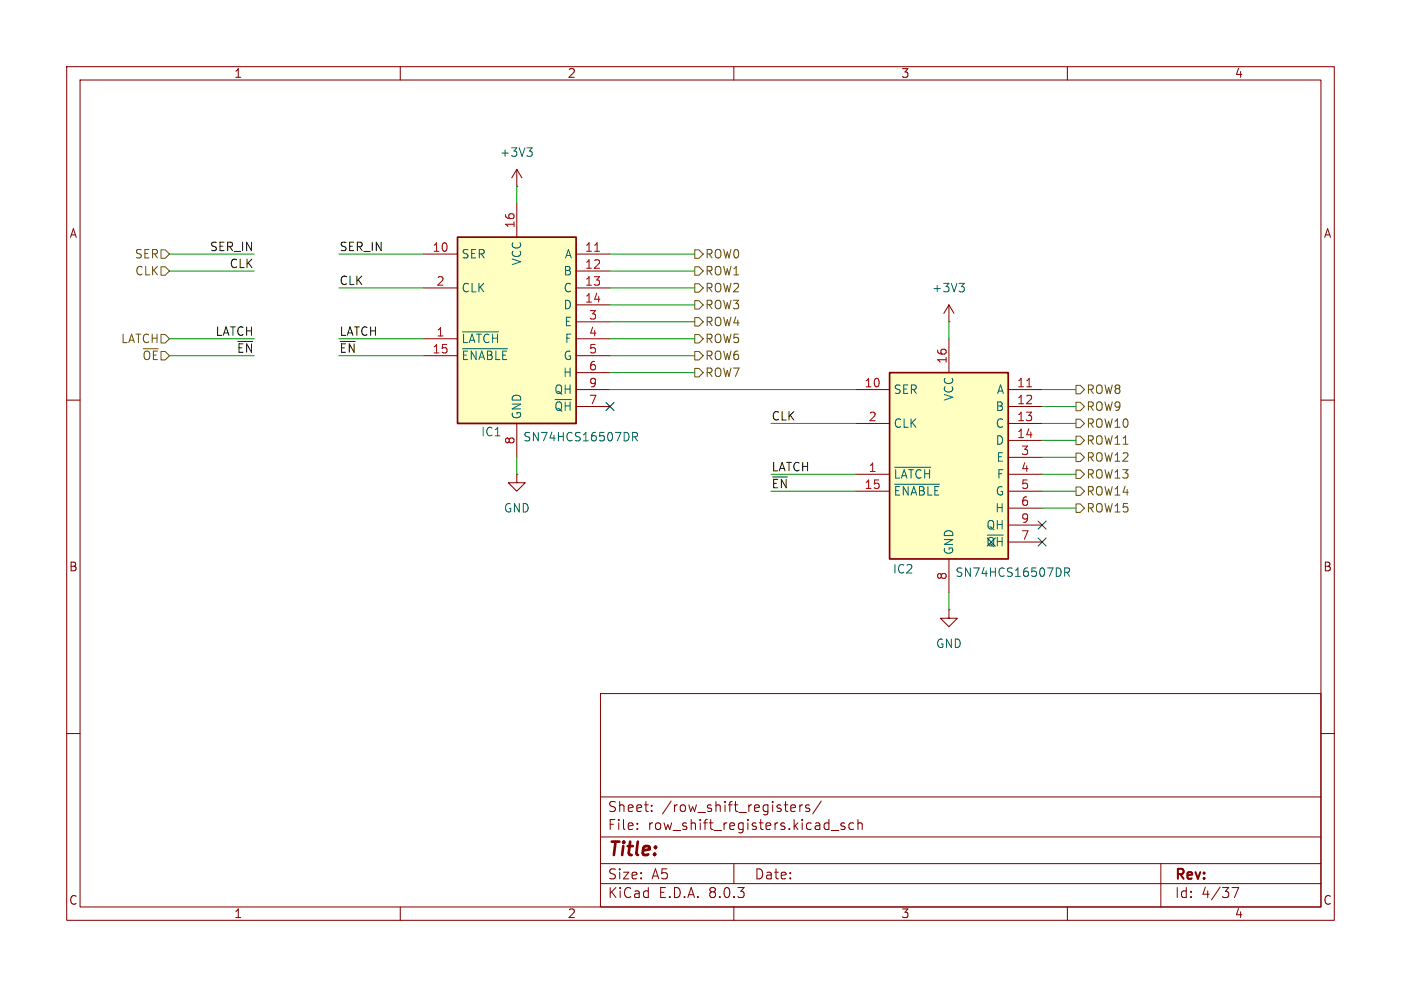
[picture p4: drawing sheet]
<svg xmlns="http://www.w3.org/2000/svg" width="210mm" height="148mm" viewBox="0 0 210 148" stroke-linecap="round" stroke-linejoin="round" font-family="sans-serif">
<g fill="none" stroke="#840000" stroke-width=".15">
<path d="M10 10h190v128h-190zM12 12h186v124h-186zM60 10v2M110 10v2M160 10v2M10 60h2M198 60h2M10 110h2M90 104h108v32h-108zM90 119.5h108M198 110h2M60 136v2"/>
<path d="M90 132.5h108M90 129.5h108M90 125.5h108M95.5 124.2v.2M95.5 123.5v.1M97.7 121.5v.2M97.7 120.8v.1M110 136v2M110 129.5v3M118.6 121.6h.6M118.6 120.8l.4-.1 .2 .1 .1 .2-.8 .2M119.9 120.7v1"/>
<path d="M120.3 120.7l-.3 .1-.1 .2M121.3 120.8l-.3-.1-.2 .2v.2l.5 .2v.3h-.5M123.1 120.1l-1.3 1.9M124.6 124.5h1.2M126.6 123.5l-.3-.1-.3 .2 .1 .2 .5 .2v.3h-.6M128 123.5l-.5-.1-.2 .3v.4l.1 .2h.6M128.6 123.5a.37 .37 0 0 1 .7 .1v.8M128.6 122.9v1.5M160 136v2M174 129.5v6.5M184.7 133.1h1l-.7 1.5"/>
</g>
<path d="M68.6 35.6h17.8v27.9h-17.8z" fill="#ffffc2"/>
<path d="M68.6 35.6h17.8v27.9h-17.8z" fill="none" stroke="#840000" stroke-width=".25"/>
<g fill="none" stroke="#840000" stroke-width=".15">
<path d="M63.5 38.1h5.1M77.5 27.9h.1M77.5 25.4v2.5M77.5 30.5v5.1M77.5 25.4l-.8 1.3M77.5 25.4l.7 1.3M86.4 38.1h5M63.5 50.8h5.1M63.5 43.2h5.1M63.5 53.3h5.1M86.4 50.8h5M86.4 40.6h5"/>
<path d="M86.4 43.2h5M86.4 45.7h5M86.4 53.3h5M86.4 48.3h5M86.4 55.9h5M86.4 58.4h5M142.2 48.3h.1M142.2 45.7l-.7 1.3M142.2 45.7v2.6M142.2 45.7l.8 1.3M77.5 71.1v1.3h1.2l-1.2 1.3-1.3-1.3h1.3M77.5 71.1h.1"/>
<path d="M77.5 63.5v5.1M86.4 61h5"/>
</g>
<path d="M79 22.2h.8l-.5 .5M79.5 22.7l.3 .2v.3l-.3 .2M69.3 49.8h5.4M69.3 52.3h6.8M143.8 42.5h.7l-.4 .5M144.3 43l.2 .2v.3l-.2 .3M94.8 65.5l.6-.1 .2-.1-.1-.3-.2-.2h-.5v1.3M95.1 65.5l.5 .6" fill="none" stroke="#006464" stroke-width=".15"/>
<path d="M89.1 37.7h.8" fill="none" stroke="#a90000" stroke-width=".15"/>
<path d="M133.3 55.9h17.8v27.9h-17.8z" fill="#ffffc2"/>
<path d="M133.3 55.9h17.8v27.9h-17.8z" fill="none" stroke="#840000" stroke-width=".25"/>
<g fill="none" stroke="#840000" stroke-width=".15">
<path d="M128.3 58.4h5M142.2 50.8v5.1M151.1 58.4h5.1M128.3 71.1h5M128.3 63.5h5M128.3 73.7h5M151.1 71.1h5.1M151.1 61h5.1M151.1 63.5h5.1M151.1 66h5.1M151.1 73.7h5.1M151.1 68.6h5.1"/>
<path d="M151.1 76.2h5.1M151.1 78.7h5.1M142.2 91.4v1.3h1.3l-1.3 1.3-1.2-1.3h1.2M142.2 91.4h.1M142.2 83.8v5.1M151.1 81.3h5.1"/>
</g>
<path d="M134.1 70.1h5.4M134.1 72.6h6.7M159.6 85.8h.6l.1-.2v-.3l-.2-.1h-.5v1.2M159.9 85.8l.4 .6" fill="none" stroke="#006464" stroke-width=".15"/>
<path d="M153.9 58h.7" fill="none" stroke="#a90000" stroke-width=".15"/>
<g fill="none" stroke="#725600" stroke-width=".15">
<path d="M24.1 37.5h.7l.6 .6-.6 .6h-.7zM104.1 37.5h.7l.6 .6-.6 .6h-.7zM24.1 40h.7l.6 .6-.6 .7h-.7zM24.1 50.2h.7l.6 .6-.6 .6h-.7zM104.1 42.5h.7l.6 .7-.6 .6h-.7zM104.1 40h.7l.6 .6-.6 .7h-.7zM104.1 47.6h.7l.6 .7-.6 .6h-.7zM104.1 50.2h.7l.6 .6-.6 .6h-.7zM104.1 55.2h.7l.6 .7-.6 .6h-.7zM104.1 52.7h.7l.6 .6-.6 .7h-.7zM104.1 45.1h.7l.6 .6-.6 .7h-.7zM161.3 57.8h.6l.7 .6-.7 .7h-.6z"/>
<path d="M161.3 67.9h.6l.7 .7-.7 .6h-.6zM161.3 65.4h.6l.7 .6-.7 .7h-.6zM161.3 62.9h.6l.7 .6-.7 .6h-.6zM161.3 60.3h.6l.7 .7-.7 .6h-.6zM161.3 70.5h.6l.7 .6-.7 .7h-.6zM161.3 73h.6l.7 .7-.7 .6h-.6zM161.3 75.6h.6l.7 .6-.7 .6h-.6z"/>
</g>
<g fill="none" stroke="#009600" stroke-width=".15">
<path d="M25.4 38.1h12.7M50.8 38.1h12.7M77.5 27.9v2.6M91.4 38.1h12.7M25.4 50.8h12.7M25.4 53.3h12.7M25.4 40.6h12.7M50.8 43.2h12.7M50.8 50.8h12.7M50.8 53.3h12.7M91.4 43.2h12.7M91.4 50.8h12.7"/>
<path d="M91.4 53.3h12.7M91.4 58.4h36.9M91.4 40.6h12.7M91.4 55.9h12.7M91.4 45.7h12.7M91.4 48.3h12.7M142.2 48.3v2.5M156.2 58.4h5.1M77.5 68.6v2.5M115.6 63.5h12.7M115.6 73.7h12.7M115.6 71.1h12.7"/>
<path d="M156.2 63.5h5.1M156.2 73.7h5.1M156.2 71.1h5.1M156.2 76.2h5.1M156.2 68.6h5.1M156.2 66h5.1M156.2 61h5.1M142.2 88.9v2.5"/>
</g>
<path d="M90.8 60.4l1.2 1.2M92 60.4l-1.2 1.2M155.6 78.1l1.2 1.2M156.8 78.1l-1.2 1.2M155.6 80.7l1.2 1.2M156.8 80.7l-1.2 1.2" fill="none" stroke="#000084" stroke-width=".15"/>
<text font-size="2.8" fill="#840000" x="91" y="128.9">Title:</text>
<g font-size="2.1" fill="#840000">
<text x="91" y="124.7">File:</text>
<text x="91" y="122">Sheet:</text>
<text x="97.1" y="124.7">row_shift_registers.kicad_sch</text>
<text x="99.2" y="122">/row_shift_registers/</text>
<text x="91" y="134.9">KiCad</text>
<text x="91" y="132.1">Size:</text>
<text x="97.7" y="132.1">A5</text>
<text x="98.7" y="134.9">E.D.A.</text>
<text x="106.3" y="134.9">8.0.3</text>
<text x="113" y="132.1">Date:</text>
<text x="176" y="132.3">Rev:</text>
<text x="176" y="134.9">Id:</text>
<text x="180.1" y="134.9">4/37</text>
</g>
<g font-size="1.8" fill="#840000">
<text x="35" y="11.9">1</text>
<text x="85" y="11.9">2</text>
<text x="135" y="11.9">3</text>
<text x="185" y="11.9">4</text>
<text x="10.3" y="35.9">A</text>
<text x="198.4" y="35.9">A</text>
<text x="10.3" y="85.9">B</text>
<text x="198.3" y="85.9">B</text>
<text x="10.3" y="135.9">C</text>
<text x="35" y="137.9">1</text>
<text x="85" y="137.9">2</text>
<text x="135" y="137.9">3</text>
<text x="185" y="137.9">4</text>
<text x="198.3" y="135.9">C</text>
</g>
<g font-size="1.8" fill="#006464">
<text x="74.8" y="23.7">+3V3</text>
<text x="69.1" y="39">SER</text>
<text x="78.3" y="39.9" transform="rotate(-90 78.3 39.9)">VCC</text>
<text x="84.4" y="41.5">B</text>
<text x="84.6" y="39">A</text>
<text x="69.1" y="44">CLK</text>
<text x="84.4" y="44">C</text>
<text x="84.4" y="46.6">D</text>
<text x="139.6" y="44">+3V3</text>
<text x="69.1" y="51.7">~{LATCH}</text>
<text x="84.5" y="49.1">E</text>
<text x="84.6" y="51.7">F</text>
<text x="69.1" y="54.2">~{ENABLE}</text>
<text x="83" y="59.3">QH</text>
<text x="84.3" y="56.7">H</text>
<text x="84.4" y="54.2">G</text>
<text x="133.9" y="59.3">SER</text>
<text x="149.3" y="59.3">A</text>
<text x="72" y="65.6">IC1</text>
<text x="78.3" y="63" transform="rotate(-90 78.3 63)">GND</text>
<text x="83" y="61.8">~{QH}</text>
<text x="133.9" y="64.4">CLK</text>
<text x="143.1" y="60.2" transform="rotate(-90 143.1 60.2)">VCC</text>
<text x="149.1" y="61.8">B</text>
<text x="149.1" y="64.4">C</text>
<text x="78.3" y="66.4">SN74HCS16507DR</text>
<text x="133.9" y="72">~{LATCH}</text>
<text x="149.1" y="66.9">D</text>
<text x="149.3" y="69.4">E</text>
<text x="149.3" y="72">F</text>
<text x="75.4" y="77.1">GND</text>
<text x="133.9" y="74.5">~{ENABLE}</text>
<text x="149.1" y="77.1">H</text>
<text x="149.1" y="74.5">G</text>
<text x="143.1" y="83.3" transform="rotate(-90 143.1 83.3)">GND</text>
<text x="147.8" y="79.6">QH</text>
<text x="133.7" y="86.2">IC2</text>
<text x="143.1" y="86.7">SN74HCS16507DR</text>
<text x="140.2" y="97.4">GND</text>
</g>
<g font-size="1.8" fill="#a90000">
<text x="77.2" y="34.3" transform="rotate(-90 77.2 34.3)">16</text>
<text x="64.7" y="37.8">10</text>
<text x="87.6" y="37.8">11</text>
<text x="87.6" y="40.4">12</text>
<text x="65.3" y="42.9">2</text>
<text x="87.6" y="42.9">13</text>
<text x="87.6" y="45.5">14</text>
<text x="64.7" y="53.1">15</text>
<text x="65.3" y="50.5">1</text>
<text x="88.2" y="48">3</text>
<text x="88.2" y="50.5">4</text>
<text x="88.2" y="53.1">5</text>
<text x="88.2" y="55.6">6</text>
<text x="88.2" y="58.2">9</text>
<text x="129.5" y="58.2">10</text>
<text x="142" y="54.7" transform="rotate(-90 142 54.7)">16</text>
<text x="152.4" y="58.2">11</text>
<text x="88.2" y="60.7">7</text>
<text x="130.1" y="63.2">2</text>
<text x="152.4" y="60.7">12</text>
<text x="152.4" y="63.2">13</text>
<text x="152.4" y="65.8">14</text>
<text x="77.2" y="66.7" transform="rotate(-90 77.2 66.7)">8</text>
<text x="130.1" y="70.9">1</text>
<text x="153" y="68.3">3</text>
<text x="153" y="70.9">4</text>
<text x="129.5" y="73.4">15</text>
<text x="153" y="73.4">5</text>
<text x="153" y="75.9">6</text>
<text x="153" y="81">7</text>
<text x="153" y="78.5">9</text>
<text x="142" y="87.1" transform="rotate(-90 142 87.1)">8</text>
</g>
<g font-size="1.8" fill="#725600">
<text x="20.1" y="39">SER</text>
<text x="20.2" y="41.5">CLK</text>
<text x="105.6" y="41.5">ROW1</text>
<text x="105.6" y="39">ROW0</text>
<text x="105.6" y="44">ROW2</text>
<text x="105.6" y="46.6">ROW3</text>
<text x="18.1" y="51.7">LATCH</text>
<text x="105.6" y="49.1">ROW4</text>
<text x="105.6" y="51.7">ROW5</text>
<text x="21.3" y="54.2">~{OE}</text>
<text x="105.6" y="56.7">ROW7</text>
<text x="105.6" y="54.2">ROW6</text>
<text x="162.8" y="59.3">ROW8</text>
<text x="162.8" y="64.4">ROW10</text>
<text x="162.8" y="61.8">ROW9</text>
<text x="162.8" y="69.4">ROW12</text>
<text x="162.8" y="66.9">ROW11</text>
<text x="162.8" y="72">ROW13</text>
<text x="162.8" y="74.5">ROW14</text>
<text x="162.8" y="77.1">ROW15</text>
</g>
<g font-size="1.8" fill="#0f0f0f">
<text x="31.4" y="37.8">SER_IN</text>
<text x="34.3" y="40.3">CLK</text>
<text x="50.8" y="37.8">SER_IN</text>
<text x="50.8" y="42.8">CLK</text>
<text x="32.2" y="50.5">LATCH</text>
<text x="35.4" y="53">~{EN}</text>
<text x="50.8" y="50.5">LATCH</text>
<text x="50.8" y="53">~{EN}</text>
<text x="115.6" y="63.2">CLK</text>
<text x="115.6" y="70.8">LATCH</text>
<text x="115.6" y="73.3">~{EN}</text>
</g>
<text font-size="1.8" fill="#000084" x="147.8" y="82.1">~{QH}</text>
</svg>
